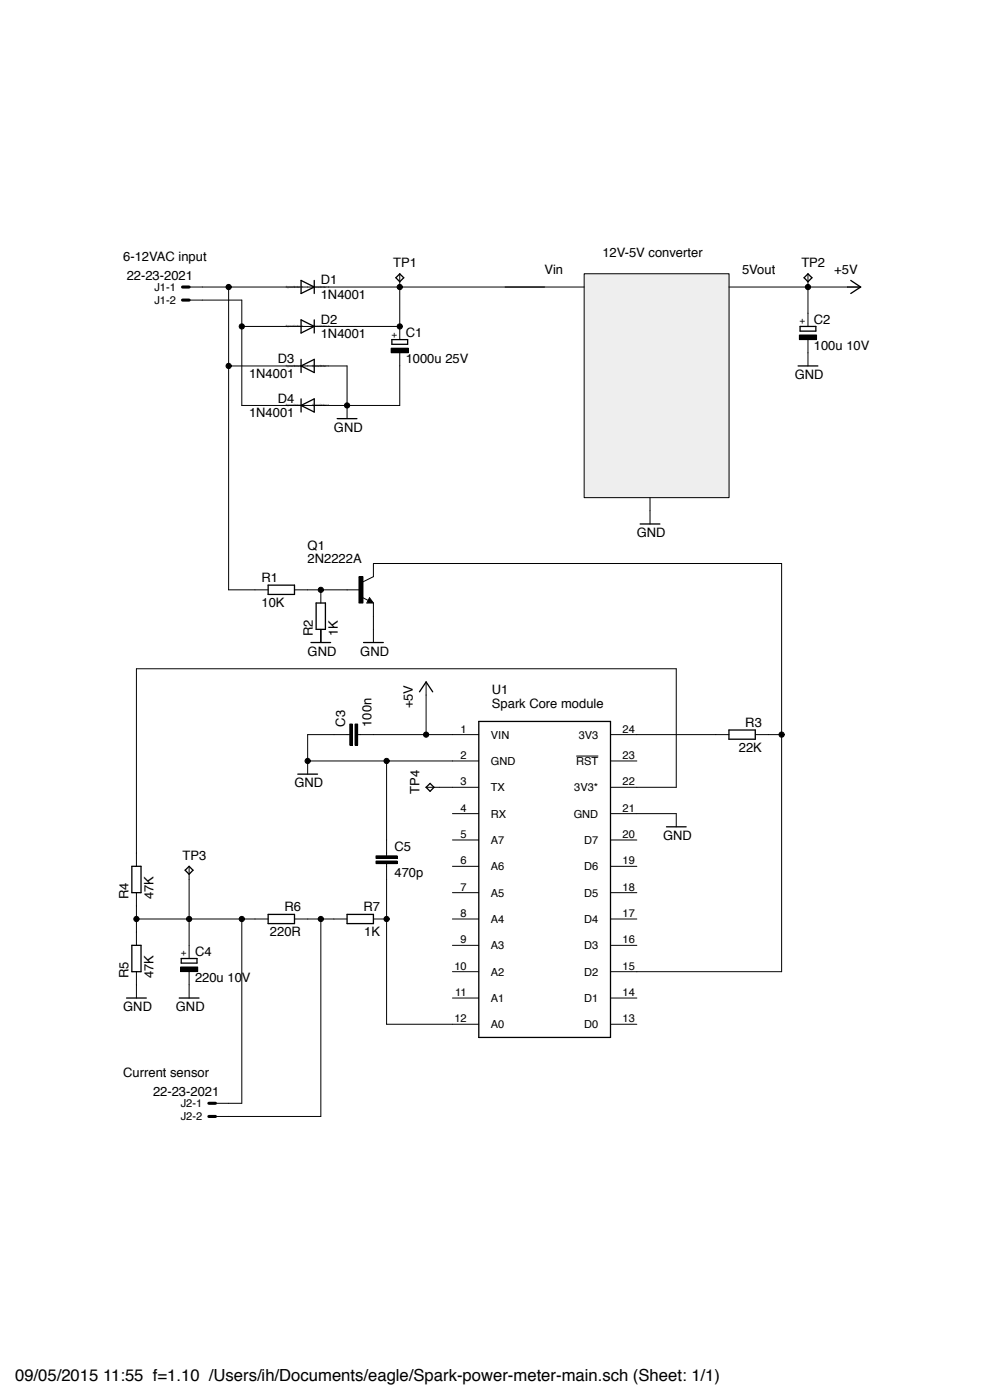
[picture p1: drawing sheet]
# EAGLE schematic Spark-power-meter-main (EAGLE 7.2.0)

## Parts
C1  1000u 25V  CPOL-EUE5-9VAXIAL  [E5R]
C2  100u 10V  CPOL-EUE5-9VAXIAL  [E5R]
C3  100n  C-EU075-032X103  [C075-032X103]
C4  220u 10V  CPOL-EUE5-9VAXIAL  [E5R]
C5  470p  C-EU075-032X103  [C075-032X103]
D1  1N4001  1N4004  [DO41-10]
D2  1N4001  1N4004  [DO41-10]
D3  1N4001  1N4004  [DO41-10]
D4  1N4001  1N4004  [DO41-10]
J1  22-23-2021  [22-23-2021]
J2  22-23-2021  [22-23-2021]
Q1  2N2222A  [TO18]
R1  10K  R-EU_0207/10  [0207/10]
R2  1K  R-EU_0207/10  [0207/10]
R3  22K  R-EU_0207/10  [0207/10]
R4  47K  R-EU_0207/10  [0207/10]
R5  47K  R-EU_0207/10  [0207/10]
R6  220R  R-EU_0207/10  [0207/10]
R7  1K  R-EU_0207/10  [0207/10]
TP1  TPB1,27  [B1,27]
TP2  TPB1,27  [B1,27]
TP3  TPB1,27  [B1,27]
TP4  TPB1,27  [B1,27]
U$1  SPARK_CORECORE  [SPARK_CORE]

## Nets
+5V: C2.+ C3.2 TP2.TP U$1.1(VIN)
+12V: C1.+ D1.C D2.C TP1.TP
GND: C1.- C2.- C3.1 C4.- C5.1 D3.A D4.A Q1.1(E) R2.1 R5.1 U$1.2(GND) U$1.21(GND)
N$1: D1.A D3.C J1.1 R1.1
N$2: D2.A D4.C J1.2
N$3: Q1.2(B) R1.2 R2.2
N$4: Q1.3(C) R3.1 U$1.15(D2)
N$5: R3.2 U$1.24(3V3)
N$6: R4.2 U$1.22(3V3*)
N$7: C4.+ J2.1 R4.1 R5.2 R6.2 TP3.TP
N$8: TP4.TP U$1.3(TX)
N$9: C5.2 R7.1 U$1.12(A0)
N$10: J2.2 R6.1 R7.2
Unconnected: U$1.4(RX) U$1.5(A7) U$1.6(A6) U$1.7(A5) U$1.8(A4) U$1.9(A3) U$1.10(A2) U$1.11(A1) U$1.13(D0) U$1.14(D1) U$1.16(D3) U$1.17(D4) U$1.18(D5) U$1.19(D6) U$1.20(D7) U$1.23(!RST)

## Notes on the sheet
- 12V-5V converter
- 6-12VAC input
- Vin | 5Vout
- U1
  Spark Core module
- Current sensor
